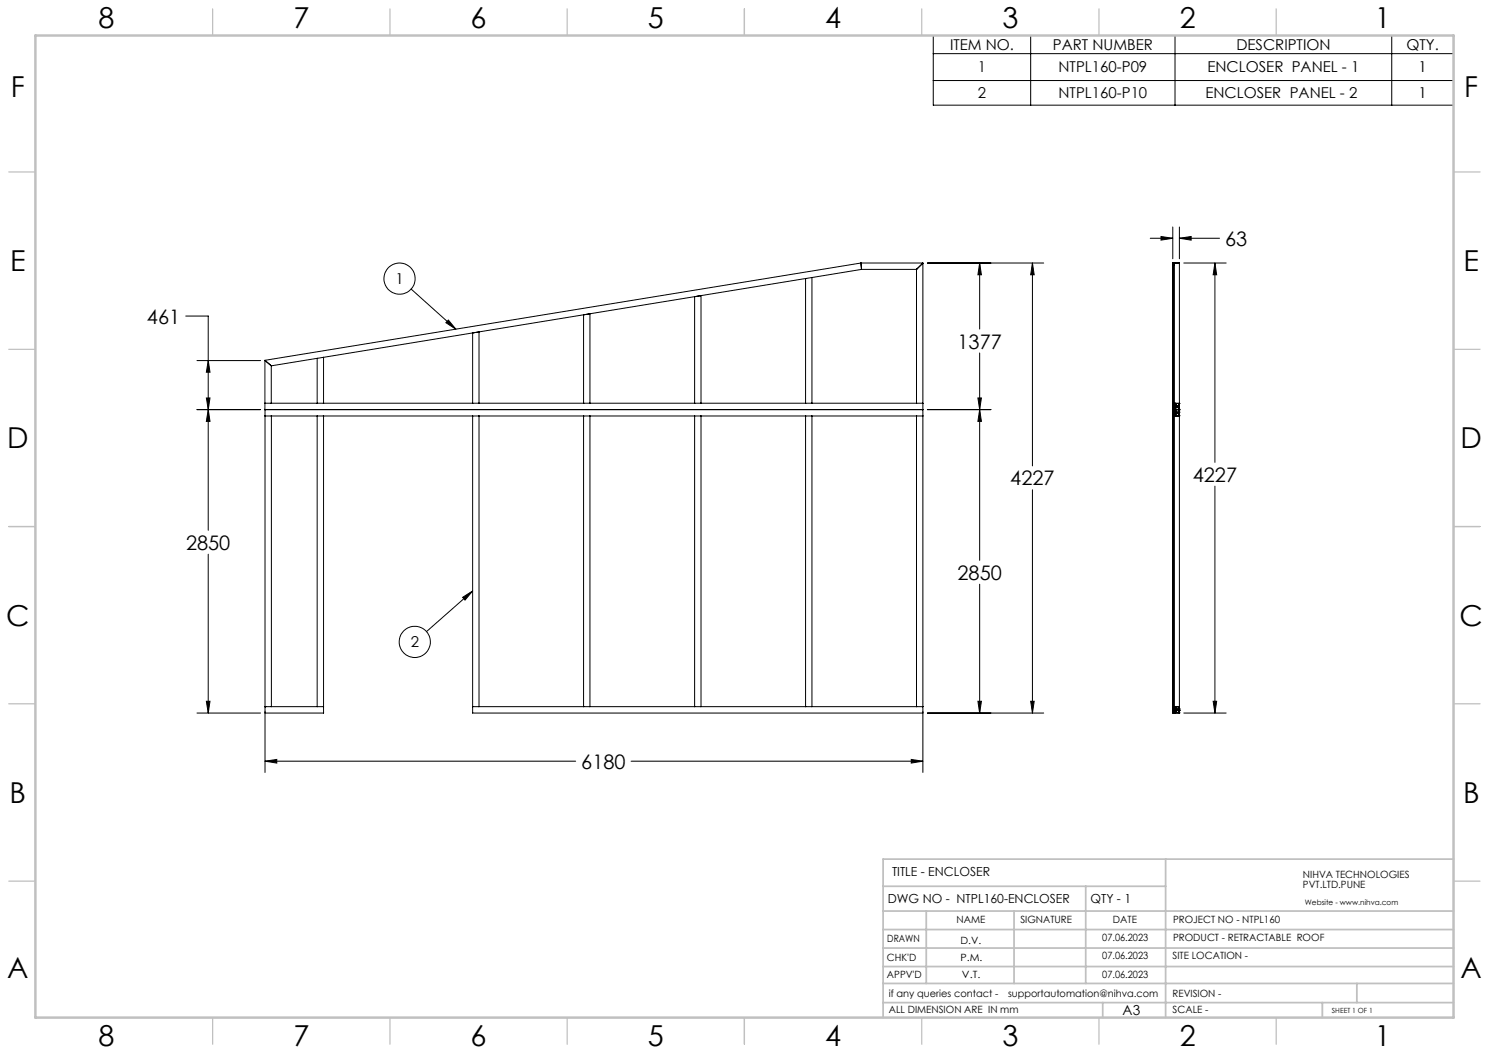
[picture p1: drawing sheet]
<svg xmlns="http://www.w3.org/2000/svg" width="420mm" height="297mm" viewBox="0 0 420 297" stroke-linecap="round" stroke-linejoin="round" font-family="sans-serif">
<g fill="none" stroke="#000" stroke-width=".28">
<path d="M263.2 10h146.8v19.7h-146.8zM263.2 15.1h146.8M290.7 10v19.7M331.4 10v19.7M392.6 10v19.7M263.2 22.7h146.8M227.2 78.6v35.1M227.2 78.6l-93.9 15.3M229 78.3l-1.8 .3M229 78.3v35.4M242.9 74.2v.1M242.9 74.2h17.4"/>
<path d="M242.9 74.3l.1 1.6M242.9 74.2l-168.2 27.4M243 75.9v.1M243 76h15.5M243 76l-14 2.3M258.5 76v37.7M258.6 75.9l-.1 .1M260.3 74.3l-1.7 1.6M260.3 74.2v.1M260.3 74.2v39.5M261.6 74.2h32.8M276.3 74.2l.5 3.3h-1z"/>
<path d="M276.3 74.2v18.6M291.2 74.2l.5 3.3h-1zM291.2 74.2v57.2M324.4 67.2h6.4M327.5 66.7l3.3 .5-3.3 .5zM330.8 64v9M330.9 74.2h.1M330.9 74.2v39.5M330.9 74.9h.1M330.9 74.2v39.6M330.9 74.9h.4M331.3 74.2h.1"/>
<path d="M331.3 74.2h1.3M331.3 74.2v40.2M332.6 74.2l.1 .1M332.7 67.2l3.3-.5v1zM332.7 74.3l-.1 39.4M332.7 64v9M332.7 67.2h11.3M333.9 74.2h12M342.7 74.2l.5 3.3h-1zM342.7 74.2v56.2M52.4 89.1h6.3v60.5M116 81.5l12.6 11.3"/>
<path d="M126.5 90.3l2.1 2.5-2.8-1.8zM133.3 93.9h.1M133.3 93.9v19.8M133.3 93.9l-42 6.9M133.4 93.9l1.7-.3v20.1M195.9 83.7h.1M195.9 83.7v30M196 83.7l1.7-.3v30.3M276.3 99.6v58.4M55.6 115.5h17.8M55.6 101.7h17.9M58.2 112.3h1l-.5 3.2z"/>
<path d="M58.7 101.7l.5 3.3h-1zM58.7 115.5l.5 3.3h-1zM74.7 113.7v1.8M74.7 101.6l.1 .1M74.7 113.7h1.8M74.7 115.5h185.6M74.7 101.6v12.1M74.8 117.3h1.8M74.8 115.5v1.8M74.8 117.3v100.6M74.8 101.7l1.6 1.4M76.4 103.1l.1 .1"/>
<path d="M76.5 113.7h13M76.5 103.2v10.5M76.6 117.3h12.9M76.6 117.3v82M89.5 117.3h1.8M89.5 113.7h1.8M89.5 101.1v12.6M89.5 117.3v82M89.5 101.1l-13 2.1M91.3 117.3v83.8l-16.5-.1M91.3 117.3h43.8M91.3 100.8l-1.8 .3"/>
<path d="M91.3 113.7h43.8M91.3 100.8v12.9M133.3 117.3v83.8l127-.1M133.3 117.3h.1M133.3 113.7h.1M135.1 117.3h29.5M135.1 117.3v82M135.1 113.7h29.5M164.6 117.3h33.1M164.6 113.7h33.1M164.6 113.7v-24.9l1.8-.3v25.2M164.6 117.3v82"/>
<path d="M166.4 117.3v82M195.9 117.3h.1M195.9 113.7h.1M195.9 117.3v82M197.7 117.3h29.5M197.7 117.3v82M197.7 113.7h29.5M227.2 117.3h1.8M227.2 113.7h1.8M227.2 117.3v82M229 117.3h29.5M229 117.3v82"/>
<path d="M229 113.7h29.5M258.5 117.3h1.8M258.5 113.7h1.8M258.5 117.3v82M260.3 113.7v1.8M260.3 115.5v1.8M260.3 117.3v100.6M261.6 115.5h17.9M275.8 112.3h1l-.5 3.2zM276.3 115.5l.5 3.3h-1zM330.9 117.3v83.8M330.9 115.1h.1"/>
<path d="M330.9 115.5h.1M330.9 113.7v1.8M330.9 113.8h.1M330.9 114.2h.1M330.9 116.9h.1M330.9 117.3h.1M330.9 115.5v1.8M330.9 115.6h.1M330.9 116h.1M330.9 117.3h1.7M330.9 113.7h1.7M330.9 113.8v.4"/>
<path d="M330.9 115.1v.4M330.9 115.6v.4M330.9 116.9v.4M330.9 114.2v.2M330.9 114.9h.1M330.9 113.7h.1M330.9 114.4h.1M330.9 115.5v.1M330.9 117.3v82.1M330.9 114.9v.2M330.9 116.6h1.7M330.9 116.7v.2"/>
<path d="M330.9 114.9h.4M330.9 114.4h.4M331.3 117.3h.1M331.3 115.5h.1M331.3 113.8h.1M331.3 113.7h.1M331.3 115.5h1.3M331.3 114.9h.1M331.3 114.4h.1M331.3 116.7v83.3M331.3 115.6h.1M331.3 114.9v1.3h-.4v-.2"/>
<path d="M331.4 114.9h.1M331.4 115.1h.1M331.4 115.5h.1M331.4 113.8h.1M331.4 113.8v.4M331.4 114.2v.2M331.4 114.4h.1M331.4 116.7v.2M331.4 116.9h.1M331.4 117.3h.1M331.4 115.6h.1M331.4 115.9v.1"/>
<path d="M331.4 116h.1M331.4 114.9v.2M331.4 115.1v.4M331.4 115.6v.3M331.4 116.9v.4M331.4 115.5h1.2M331.4 114.9h1.2M331.4 113.8h1.2M331.4 114.4h1.2M331.4 114.2h.1M331.4 117.3h1.2M331.4 115.6h1.2"/>
<path d="M331.5 115.1h.1M331.5 115.1h-.1M331.5 114.2h.1M331.5 116.9h.1M331.5 116h.1M332.4 115.1l.2 .4M332.4 115.1h.1M332.4 114.2l.2 .2M332.4 114.2h.1M332.4 116.9l.2 .4M332.4 116.9h.1M332.4 116l.2 .2h-1.2v-.2"/>
<path d="M332.4 116h.1M332.6 114.9l-.2 .2M332.6 114.9h.1M332.6 115.5h.1M332.6 114.8h.1M332.6 114.4v.1M332.6 114.4l-1.7 .1v.3h1.7M332.6 113.8l-.2 .4M332.6 113.8h.1M332.6 114.4h.1M332.6 116.7l-.2 .2M332.6 117.3h.1"/>
<path d="M332.6 116.3v.3M332.6 116.3h.1M332.6 116.3h-1.7v.3M332.6 115.6l-.2 .4M332.6 115.6h.1M332.6 114.5v.3M332.6 117.3l.1 82.2-.2 .1 .2 .1v1.1h-.2l.2 .3h-1.4M332.6 113.7l.1 .3h-.2l.2 .1v1.1h-.2l.2 .1-.1 .2M332.6 115.5l.1 .3h-.2l.2 .1v1.1h-.2l.2 .1-.1 .2M291.2 138.1v63M342.7 137.1v64M58.7 156.3v44.8"/>
<path d="M130.5 168.5l2.8-1.8-2.1 2.6zM133.3 166.7l-13 11.4M276.3 164.8v36.3M58.2 197.8h1l-.5 3.3zM74.8 199.3h.1M74.8 199.3v.1M74.8 199.3h1.8M76.6 199.3h12.9M89.5 199.3l1.8 .1M133.3 199.3v.1M133.3 199.3h.1M133.4 199.3h1.7"/>
<path d="M135.1 199.3h29.5M164.6 199.3h33.1M195.9 199.3h.1M197.7 199.3h29.5M227.2 199.3h1.8M229 199.3h29.5M258.5 199.3l1.8 .1M275.8 197.8h1l-.5 3.3zM290.7 197.8h1l-.5 3.3zM330.8 199.3h.1M330.9 199.3l-.1 .1M330.9 199.4h.1"/>
<path d="M330.9 199.7h.1M330.9 199.3h1.7M330.9 199.4v.3M330.9 199.7v.3M330.9 199.3h.1M330.9 200h.1M330.9 200h.4M331.3 199.4h.1M331.3 199.3h.1M331.3 200h.1M331.4 199.4h.1M331.4 199.7h.1"/>
<path d="M331.4 199.8h.1M331.4 200h.1M331.4 199.4h1.2M331.4 200h1.2M331.4 199.4v.3M331.4 199.8v.2M331.5 199.7h.1M331.5 199.8h.1M331.5 199.7v.1M332.4 199.8l.2 .2M332.4 199.8h.1M332.6 199.4h.1"/>
<path d="M332.6 200h.1M332.6 199.4l-.2 .4M332.6 199.3l.1 .1M332.6 199.3h.1M342.2 197.8h1l-.5 3.3zM55.6 201.1h17.9M74.8 214.7l3.3-.5v1zM74.8 214.7h87.6M178 214.7h82.3M257 214.2l3.3 .5-3.3 .5zM261.6 201.1h32.8M330.9 200.7h.1"/>
<path d="M330.9 201h.1M330.9 200.7v.3M330.9 201.1h.1M330.9 201v.1M331.3 201.1h.1M331.3 201h.1M331.3 200.4h.1M331.3 200.4v.7M331.3 200.4h-.4v.3M331.4 200.4h.1M331.4 200.4v.3M331.4 200.7v.3"/>
<path d="M331.4 201h.1M331.4 201h1.2M331.4 200.4h1.2M331.4 200.7h.1M331.5 200.7h.1M332.4 200.7h.1M332.4 200.7l.2 .3M332.6 200h-1.7v.4h1.7M332.6 200.4h.1M332.6 200.4l-.2 .3M332.6 201h.1M332.6 200v.4"/>
<path d="M333.9 201.1h12"/>
<circle cx="112.7" cy="78.6" r="4.4"/>
<circle cx="117" cy="181.1" r="4.4"/>
</g>
<g fill="none" stroke="#c0c0c0" stroke-width=".35">
<path d="M60 2.5v7.5M110 2.5v7.5M160 2.5v7.5M210 2.5v7.5M260 2.5v7.5M310 2.5v7.5M360 2.5v7.5M2.5 48.5h7.5M410 48.5h7.5M2.5 98.5h7.5M410 98.5h7.5M2.5 148.5h7.5"/>
<path d="M410 148.5h7.5M2.5 198.5h7.5M410 198.5h7.5M2.5 248.5h7.5M410 248.5h7.5M60 287v7.5M110 287v7.5M160 287v7.5M210 287v7.5M260 287v7.5M310 287v7.5M360 287v7.5"/>
</g>
<g fill="none" stroke="#c0c0c0" stroke-width=".5">
<path d="M249.1 257h160.9M249.1 250h79.7M261.3 257v20.4M286 257v20.4M306.2 250v27.4M328.8 242.3v44.7M410 242.3h-160.9v44.7M249.1 272.6h160.9M249.1 267.4h160.9M249.1 262.2h160.9M249.1 277.4h160.9M382.7 277.4v5.4"/>
<path d="M249.1 282.8h160.9M311 282.8v4.2M373 282.8v4.2"/>
</g>
<path d="M10 10h400v277h-400z" fill="none" stroke="#c0c0c0" stroke-width=".7"/>
<g fill="#000">
<path d="M126.5 90.3l2.1 2.5-2.8-1.8zM130.5 168.5l2.8-1.8-2.1 2.6z"/>
<path d="M276.3 115.5l.5 3.3h-1zM275.8 197.8h1l-.5 3.3zM275.8 112.3h1l-.5 3.2zM276.3 74.2l.5 3.3h-1zM58.2 112.3h1l-.5 3.2zM58.7 101.7l.5 3.3h-1zM58.7 115.5l.5 3.3h-1zM58.2 197.8h1l-.5 3.3zM74.8 214.7l3.3-.5v1zM257 214.2l3.3 .5-3.3 .5zM291.2 74.2l.5 3.3h-1zM290.7 197.8h1l-.5 3.3zM342.7 74.2l.5 3.3h-1zM342.2 197.8h1l-.5 3.3zM327.5 66.7l3.3 .5-3.3 .5zM332.7 67.2l3.3-.5v1z"/>
</g>
<g font-size="8.1">
<text x="27.8" y="8">8</text>
<text x="82.8" y="8">7</text>
<text x="132.8" y="8">6</text>
<text x="182.8" y="8">5</text>
<text x="232.8" y="8">4</text>
<text x="282.8" y="8">3</text>
<text x="332.8" y="8">2</text>
<text x="387.8" y="8">1</text>
<text x="3" y="27.2">F</text>
<text x="413" y="27.2">F</text>
<text x="2.8" y="76.5">E</text>
<text x="412.8" y="76.5">E</text>
<text x="2" y="126.5">D</text>
<text x="412" y="126.5">D</text>
<text x="1.7" y="176.5">C</text>
<text x="411.7" y="176.5">C</text>
<text x="2.7" y="226.5">B</text>
<text x="412.7" y="226.5">B</text>
<text x="2" y="275.7">A</text>
<text x="412" y="275.7">A</text>
<text x="27.8" y="295">8</text>
<text x="82.8" y="295">7</text>
<text x="132.8" y="295">6</text>
<text x="182.8" y="295">5</text>
<text x="232.8" y="295">4</text>
<text x="282.8" y="295">3</text>
<text x="332.8" y="295">2</text>
<text x="387.8" y="295">1</text>
</g>
<g font-size="5.6">
<text x="345.6" y="69.3">63</text>
<text x="41.4" y="91.3">461</text>
<text x="270.1" y="98.3">1377</text>
<text x="285" y="136.9">4227</text>
<text x="336.5" y="135.9">4227</text>
<text x="52.5" y="155.1">2850</text>
<text x="270.1" y="163.5">2850</text>
<text x="164" y="216.8">6180</text>
</g>
<g font-size="4.2">
<text x="268" y="14.1">ITEM NO.</text>
<text x="297" y="14.1">PART NUMBER</text>
<text x="348.7" y="14.1">DESCRIPTION</text>
<text x="396.7" y="14.1">QTY.</text>
<text x="275.8" y="20.4">1</text>
<text x="298.6" y="20.4">NTPL160-P09</text>
<text x="340.6" y="20.4">ENCLOSER PANEL - 1</text>
<text x="400.1" y="20.4">1</text>
<text x="275.8" y="27.7">2</text>
<text x="298.6" y="27.7">NTPL160-P10</text>
<text x="340" y="27.7">ENCLOSER PANEL - 2</text>
<text x="400.1" y="27.7">1</text>
<text x="111.5" y="80.1">1</text>
<text x="115.8" y="182.6">2</text>
</g>
<text font-size="3.9" x="316.7" y="286.4">A3</text>
<g font-size="3.5">
<text x="251.6" y="247.2">TITLE - ENCLOSER</text>
<text x="250.4" y="254.8">DWG NO - NTPL160-ENCLOSER</text>
<text x="307.6" y="254.8">QTY - 1</text>
</g>
<g font-size="2.8">
<text x="367.5" y="247.7">NIHVA TECHNOLOGIES</text>
<text x="367.5" y="250.5">PVT.LTD.PUNE</text>
<text x="269.8" y="260.4">NAME</text>
<text x="287.8" y="260.4">SIGNATURE</text>
<text x="313.9" y="260.5">DATE</text>
<text x="330.9" y="260.5">PROJECT NO - NTPL160</text>
<text x="250.3" y="265.7">DRAWN</text>
<text x="270.9" y="266.1">D.V.</text>
<text x="310.9" y="265.5">07.06.2023</text>
<text x="330.9" y="265.5">PRODUCT - RETRACTABLE ROOF</text>
<text x="250.2" y="271.1">CHK'D</text>
<text x="250.2" y="275.8">APPV'D</text>
<text x="270.9" y="271.1">P.M.</text>
<text x="271.3" y="275.8">V.T.</text>
<text x="310.9" y="270.6">07.06.2023</text>
<text x="310.9" y="275.7">07.06.2023</text>
<text x="330.7" y="270.6">SITE LOCATION -</text>
<text x="250.7" y="281.1">if any queries contact -</text>
<text x="284.3" y="281.1">supportautomation@nihva.com</text>
<text x="330.7" y="281.1">REVISION -</text>
<text x="250.7" y="285.6">ALL DIMENSION ARE IN mm</text>
<text x="330.7" y="285.6">SCALE -</text>
</g>
<text font-size="2.1" x="368.1" y="255.1">Website - www.nihva.com</text>
<text font-size="2" x="375.7" y="285.6">SHEET 1 OF 1</text>
</svg>
